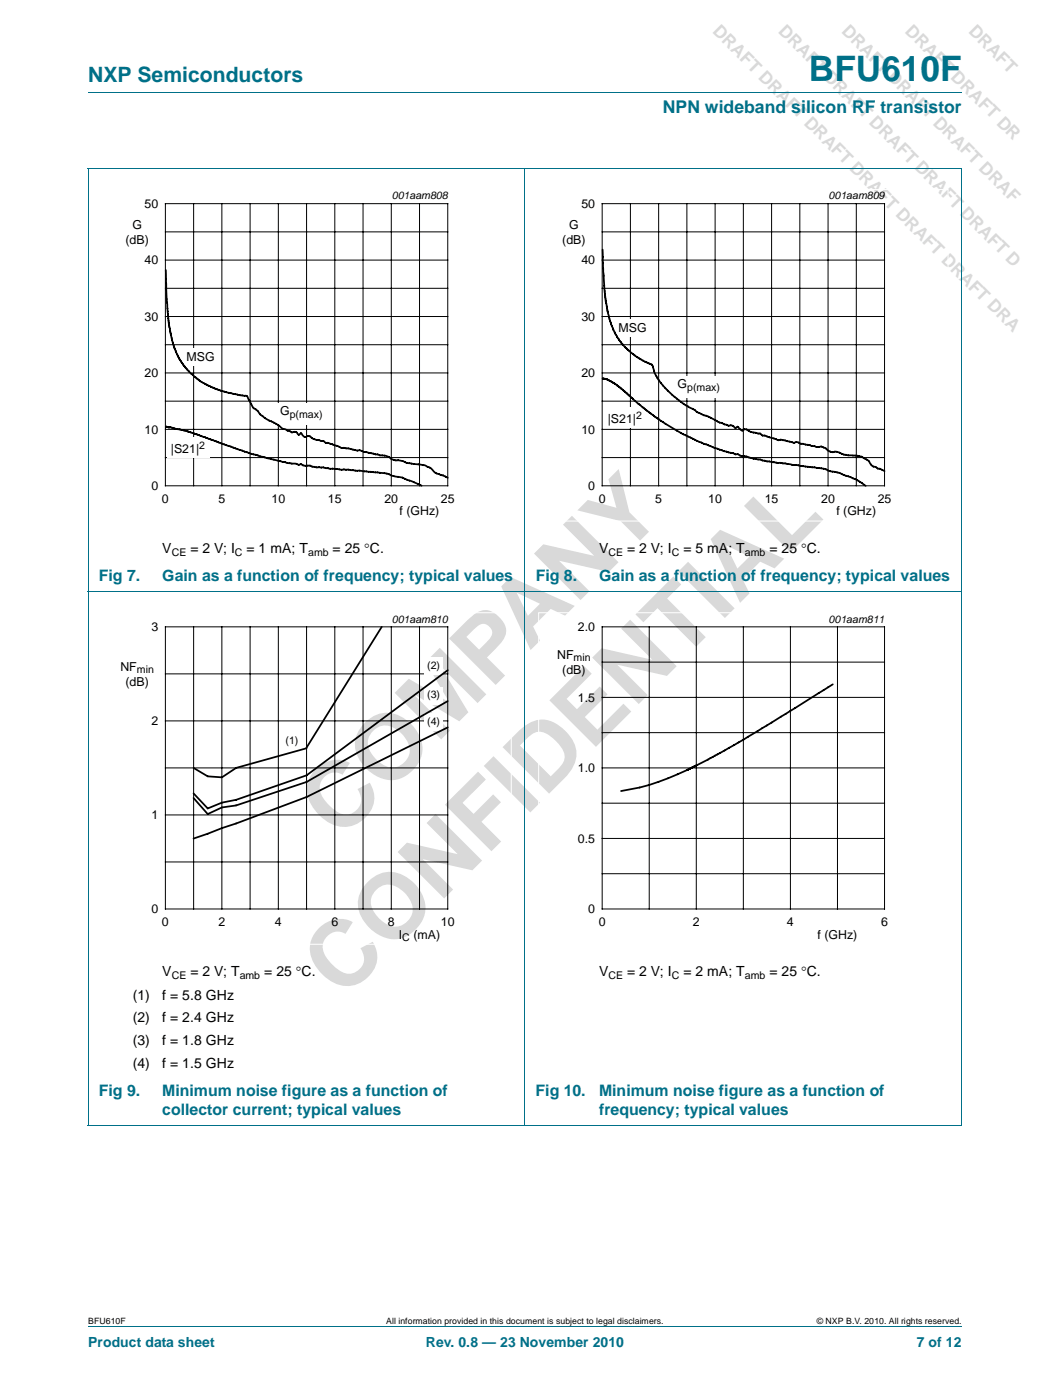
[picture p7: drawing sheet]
<svg xmlns="http://www.w3.org/2000/svg" width="210mm" height="280mm" viewBox="0 0 210 280" stroke-linecap="round" stroke-linejoin="round" font-family="sans-serif">
<path d="M17.6 18.5h174.7M17.6 33.7h174.7M17.6 33.7v191.5M104.9 33.7v191.6M192.3 33.7v191.5M17.6 118.4h174.7M17.6 225.3h174.7M17.6 265.5h174.7" fill="none" stroke="#007088" stroke-width=".2"/>
<path d="M20.4 37.9h81.8v66.4h-81.8z" fill="none" stroke="#fff" stroke-width=".2"/>
<g fill="none" stroke="#000" stroke-width=".2">
<path d="M33.1 40.7h56.4v56.5h-56.4zM33.1 46.4h56.4M33.1 57.7h56.4M33.1 52h56.4M38.7 40.7v56.5M44.4 40.7v56.5M50 40.7v56.5M55.6 40.7v56.5M61.3 40.7v56.5M66.9 40.7v56.5M72.6 40.7v56.5M78.2 40.7v56.5"/>
<path d="M83.9 40.7v56.5M33.1 69h56.4M33.1 63.3h56.4M33.1 74.6h56.4M33.1 80.3h56.4M33.1 91.6h56.4M33.1 85.9h56.4"/>
</g>
<g fill="#fff">
<path d="M36.6 69.7h7v3.6h-7z"/>
<path d="M33.4 87.6h8.4v4.1h-8.4z"/>
<path d="M55.2 80.6h10.1v4.3h-10.1z"/>
</g>
<path d="M33.1 54l.2 5.4 .3 3.7 .6 4.3a13.5 13.5 0 0 0 3.6 7 13 13 0 0 0 3.5 2.6l.7 .3a22.6 22.6 0 0 0 7.3 1.9l.3 .6a4 4 0 0 0 1.4 2l1.1 1.2 .8 .6 3 1.6a1.71 1.71 0 0 0 1.3 .8l1.1 .5a.94 .94 0 0 1 1.4 .5l.5-.3 .6 .7 .3 .1a.84 .84 0 0 1 1.3 .2l1.6 .5a1.43 1.43 0 0 1 1.2 .4h.4l1.8 .6a2.05 2.05 0 0 0 1.6 .4l.8 .2a3.4 3.4 0 0 0 2.1 .3l.9 .3 3 .7a3.4 3.4 0 0 1 2.6 .8l.5 .2a5.5 5.5 0 0 1 2.7 .6l2.1 .2a4.3 4.3 0 0 1 3.2 1.6l2.6 1.1M33.1 85.4l.7 .1M33.8 85.5h.1M33.9 85.5l2.7 .5 2.1 .7 8.8 3.2 4.5 1.4 5.5 1.3 1.5 .2 .7 .2 .5-.1a2.23 2.23 0 0 0 1.8 .3 7 7 0 0 0 2.9 .4l12 1.1 2 .6a11.6 11.6 0 0 1 3.8 1.2l1.6 .7" fill="none" stroke="#000" stroke-width=".35"/>
<path d="M107.7 37.9h81.8v66.4h-81.8z" fill="none" stroke="#fff" stroke-width=".2"/>
<g fill="none" stroke="#000" stroke-width=".2">
<path d="M120.4 40.7h56.4v56.5h-56.4zM120.4 46.4h56.4M120.4 57.7h56.4M120.4 52h56.4M126 40.7v56.5M131.7 40.7v56.5M137.3 40.7v56.5M143 40.7v56.5M148.6 40.7v56.5M154.2 40.7v56.5M159.9 40.7v56.5M165.5 40.7v56.5"/>
<path d="M171.2 40.7v56.5M120.4 69h56.4M120.4 63.3h56.4M120.4 74.6h56.4M120.4 80.3h56.4M120.4 91.6h56.4M120.4 85.9h56.4"/>
</g>
<g fill="#fff">
<path d="M122.9 63.8h7.1v3.6h-7.1z"/>
<path d="M120.7 81.5h8.5v4.1h-8.5z"/>
<path d="M134.7 75.2h10v4.3h-10z"/>
</g>
<path d="M120.5 49.9l.3 8.1 .3 2.3 .4 2.2a13.7 13.7 0 0 0 8.8 10.5l.1 .1a9.1 9.1 0 0 0 3.1 5l2.7 2.4 3.1 1.9 1.4 .7 .7 .1 2.5 1.3 1.8 .7a1.22 1.22 0 0 1 1.4 .4 .38 .38 0 0 1 .4-.2 .38 .38 0 0 1 .3 .4l.6 .4a.86 .86 0 0 1 1.3 0l1.6 .5a1.07 1.07 0 0 1 1.1 .4h.5l2.6 .9a7.8 7.8 0 0 1 3.2 .6 1.24 1.24 0 0 1 1.4 .2l2.7 .5a1.57 1.57 0 0 0 1.4 0l.9 .4a1.79 1.79 0 0 0 2 .7l.7 .2a8.1 8.1 0 0 0 3.6 .6l.4 .1a3.9 3.9 0 0 1 2.5 1.9l2.5 1M120.5 75.7l1 .2 1.8 1.1 4.2 3.7 3.9 3a47.7 47.7 0 0 0 15.4 7.1l.1 .1a1.49 1.49 0 0 1 1.3 .3l3.8 .7a11.7 11.7 0 0 0 4 .7l7.3 1a5.6 5.6 0 0 1 2.7 .7l1.3 .2a18 18 0 0 1 5.8 2.7" fill="none" stroke="#000" stroke-width=".35"/>
<g fill="none" stroke="#000" stroke-width=".2">
<path d="M33.1 125.4h56.4v56.5h-56.4zM33.1 134.8h56.4M38.7 125.4v56.5M44.4 125.4v56.5M50 125.4v56.5M55.6 125.4v56.5M61.3 125.4v56.5M66.9 125.4v56.5M72.6 125.4v56.5M78.2 125.4v56.5M83.9 125.4v56.5M33.1 144.2h56.4"/>
<path d="M33.1 153.6h56.4M33.1 163h56.4M33.1 172.5h56.4"/>
</g>
<path d="M20.4 122.6h81.8v66.3h-81.8z" fill="none" stroke="#fff" stroke-width=".2"/>
<g fill="#fff">
<path d="M56.5 146.5h3.8v3.5h-3.8z"/>
<path d="M84.8 131.5h3.8v3.5h-3.8z"/>
<path d="M84.8 137.4h3.8v3.5h-3.8z"/>
<path d="M84.8 142.7h3.8v3.6h-3.8z"/>
</g>
<path d="M76.3 125.4l-15 24.2M89.5 134.1l-28.2 21-14.1 4.9-2.8 .6-2.9 1.2-2.8-3.1M166.5 136.9l-8.5 5.3a194 194 0 0 1-20.7 11.9M61.3 149.7l-14.1 3.9-2.8 1.9-2.9-.2-2.8-1.7M89.5 140.3l-28.2 16.2-14.1 4.6-2.8 .5-2.9 1.3-2.8-3.2M89.5 145.5l-28.2 14-14.1 5.3-8.5 3M137.3 154.1l-1.9 .8a43.5 43.5 0 0 1-11.2 3.4M139.2 153.1l-1.9 1" fill="none" stroke="#000" stroke-width=".35"/>
<path d="M107.7 122.6h81.8v66.3h-81.8z" fill="none" stroke="#fff" stroke-width=".2"/>
<g fill="none" stroke="#000" stroke-width=".2">
<path d="M120.4 125.4h56.4v56.5h-56.4zM120.4 139.5h56.4M120.4 132.5h56.4M129.8 125.4v56.5M139.2 125.4v56.5M148.6 125.4v56.5M158 125.4v56.5M167.4 125.4v56.5M120.4 153.6h56.4M120.4 146.6h56.4M120.4 174.8h56.4M120.4 167.8h56.4"/>
<path d="M120.4 160.7h56.4"/>
</g>
<g font-size="18.3" fill="#d9d9d9">
<text x="67.9" y="168.3" transform="rotate(-45 67.9 168.3)">COMPANY</text>
<text x="68.5" y="200.1" transform="rotate(-45 68.5 200.1)">CONFIDENTIAL</text>
</g>
<text font-size="7" fill="#007088" x="161.7" y="16.2">BFU610F</text>
<text font-size="4.2" fill="#007088" x="17.6" y="16.4">NXP Semiconductors</text>
<g font-size="3.5" fill="#d9d9d9">
<text x="142.3" y="6.4" transform="rotate(45 142.3 6.4)">DRAFT DRAFT DRAFT DRAFT DRAFT DRAFT DRA</text>
<text x="155.4" y="6.4" transform="rotate(45 155.4 6.4)">DRAFT DRAFT DRAFT DRAFT DRAFT D</text>
<text x="168.1" y="6.4" transform="rotate(45 168.1 6.4)">DRAFT DRAFT DRAFT DRAF</text>
<text x="180.8" y="6.4" transform="rotate(45 180.8 6.4)">DRAFT DRAFT DR</text>
</g>
<text font-size="3.5" fill="#007088" x="132.5" y="22.6">NPN wideband silicon RF transistor</text>
<g font-size="3.2" fill="#007088">
<text x="19.7" y="116.2">Fig 7.</text>
<text x="32.4" y="116.2">Gain as a function of frequency; typical values</text>
<text x="107.1" y="116.2">Fig 8.</text>
<text x="119.8" y="116.2">Gain as a function of frequency; typical values</text>
<text x="19.7" y="219.2">Fig 9.</text>
<text x="32.4" y="219.2">Minimum noise figure as a function of</text>
<text x="107.1" y="219.2">Fig 10.</text>
<text x="119.8" y="219.2">Minimum noise figure as a function of</text>
<text x="32.4" y="223.1">collector current; typical values</text>
<text x="119.8" y="223.1">frequency; typical values</text>
</g>
<g font-size="2.8">
<text x="32.4" y="110.7">V</text>
<text x="38.1" y="110.7">= 2 V; I</text>
<text x="49.3" y="110.7">= 1 mA; T</text>
<text x="66.5" y="110.7">= 25 °C.</text>
<text x="119.8" y="110.7">V</text>
<text x="125.3" y="110.7">= 2 V; I</text>
<text x="136.6" y="110.7">= 5 mA; T</text>
<text x="153.8" y="110.7">= 25 °C.</text>
<text x="32.4" y="195.4">V</text>
<text x="38.1" y="195.4">= 2 V; T</text>
<text x="52.8" y="195.4">= 25 °C.</text>
<text x="119.8" y="195.4">V</text>
<text x="125.3" y="195.4">= 2 V; I</text>
<text x="136.6" y="195.4">= 2 mA; T</text>
<text x="153.8" y="195.4">= 25 °C.</text>
<text x="26.5" y="200">(1)</text>
<text x="32.4" y="200">f = 5.8 GHz</text>
<text x="26.5" y="204.6">(2)</text>
<text x="26.5" y="209.2">(3)</text>
<text x="32.4" y="204.6">f = 2.4 GHz</text>
<text x="32.4" y="209.2">f = 1.8 GHz</text>
<text x="26.5" y="213.7">(4)</text>
<text x="32.4" y="213.7">f = 1.5 GHz</text>
</g>
<g font-size="2.8" fill="#007088">
<text x="17.6" y="269.5">Product data sheet</text>
<text x="85.1" y="269.5">Rev. 0.8 — 23 November 2010</text>
<text x="183.3" y="269.5">7 of 12</text>
</g>
<g font-size="2.5">
<text x="28.9" y="41.6">50</text>
<text x="116.2" y="41.6">50</text>
<text x="26.5" y="45.7">G</text>
<text x="113.8" y="45.7">G</text>
<text x="25.1" y="48.7">(dB)</text>
<text x="28.9" y="52.9">40</text>
<text x="112.4" y="48.7">(dB)</text>
<text x="116.2" y="52.9">40</text>
<text x="28.9" y="64.2">30</text>
<text x="116.2" y="64.2">30</text>
<text x="123.7" y="66.5">MSG</text>
<text x="28.9" y="75.5">20</text>
<text x="37.3" y="72.3">MSG</text>
<text x="116.2" y="75.5">20</text>
<text x="135.4" y="77.7">G</text>
<text x="56" y="83.1">G</text>
<text x="28.9" y="86.8">10</text>
<text x="116.2" y="86.8">10</text>
<text x="121.5" y="84.6">|S21|</text>
<text x="34.2" y="90.6">|S21|</text>
<text x="30.3" y="98">0</text>
<text x="32.4" y="100.6">0</text>
<text x="43.7" y="100.6">5</text>
<text x="54.3" y="100.6">10</text>
<text x="65.6" y="100.6">15</text>
<text x="76.8" y="100.6">20</text>
<text x="88.1" y="100.6">25</text>
<text x="117.6" y="98">0</text>
<text x="119.7" y="100.6">0</text>
<text x="131" y="100.6">5</text>
<text x="141.6" y="100.6">10</text>
<text x="152.9" y="100.6">15</text>
<text x="164.2" y="100.6">20</text>
<text x="175.5" y="100.6">25</text>
<text x="79.9" y="103.1">f (GHz)</text>
<text x="167.2" y="103.1">f (GHz)</text>
<text x="30.3" y="126.3">3</text>
<text x="111.4" y="131.8">NF</text>
<text x="115.5" y="126.3">2.0</text>
<text x="24.1" y="134.2">NF</text>
<text x="25.1" y="137.2">(dB)</text>
<text x="112.4" y="134.8">(dB)</text>
<text x="115.5" y="140.4">1.5</text>
<text x="30.3" y="145.1">2</text>
<text x="115.5" y="154.5">1.0</text>
<text x="30.3" y="163.9">1</text>
<text x="115.5" y="168.6">0.5</text>
<text x="30.3" y="182.7">0</text>
<text x="32.4" y="185.3">0</text>
<text x="43.7" y="185.3">2</text>
<text x="55" y="185.3">4</text>
<text x="66.2" y="185.3">6</text>
<text x="77.5" y="185.3">8</text>
<text x="88.1" y="185.3">10</text>
<text x="117.6" y="182.7">0</text>
<text x="119.7" y="185.3">0</text>
<text x="138.5" y="185.3">2</text>
<text x="157.3" y="185.3">4</text>
<text x="176.1" y="185.3">6</text>
<text x="79.7" y="187.8">I</text>
<text x="82.6" y="187.8">(mA)</text>
<text x="163.4" y="187.8">f (GHz)</text>
</g>
<g font-size="2.1">
<text x="78.3" y="39.9">001aam808</text>
<text x="165.6" y="39.9">001aam809</text>
<text x="57.9" y="83.6">p(max)</text>
<text x="127.2" y="83.9">2</text>
<text x="137.4" y="78.2">p(max)</text>
<text x="39.8" y="89.9">2</text>
<text x="34.3" y="111.2">CE</text>
<text x="46.9" y="111.2">C</text>
<text x="61.6" y="111.2">amb</text>
<text x="121.6" y="111.2">CE</text>
<text x="134.3" y="111.2">C</text>
<text x="148.9" y="111.2">amb</text>
<text x="78.3" y="124.6">001aam810</text>
<text x="165.6" y="124.6">001aam811</text>
<text x="27.4" y="134.7">min</text>
<text x="85.4" y="133.8">(2)</text>
<text x="114.7" y="132.3">min</text>
<text x="85.4" y="139.7">(3)</text>
<text x="57.1" y="148.8">(1)</text>
<text x="85.4" y="145">(4)</text>
<text x="80.4" y="188.3">C</text>
<text x="34.3" y="195.9">CE</text>
<text x="47.9" y="195.9">amb</text>
<text x="121.6" y="195.9">CE</text>
<text x="134.3" y="195.9">C</text>
<text x="148.9" y="195.9">amb</text>
</g>
<g font-size="1.7">
<text x="17.6" y="264.9">BFU610F</text>
<text x="77.2" y="264.9">All information provided in this document is subject to legal disclaimers.</text>
<text x="163.3" y="264.9">© NXP B.V. 2010. All rights reserved.</text>
</g>
</svg>
